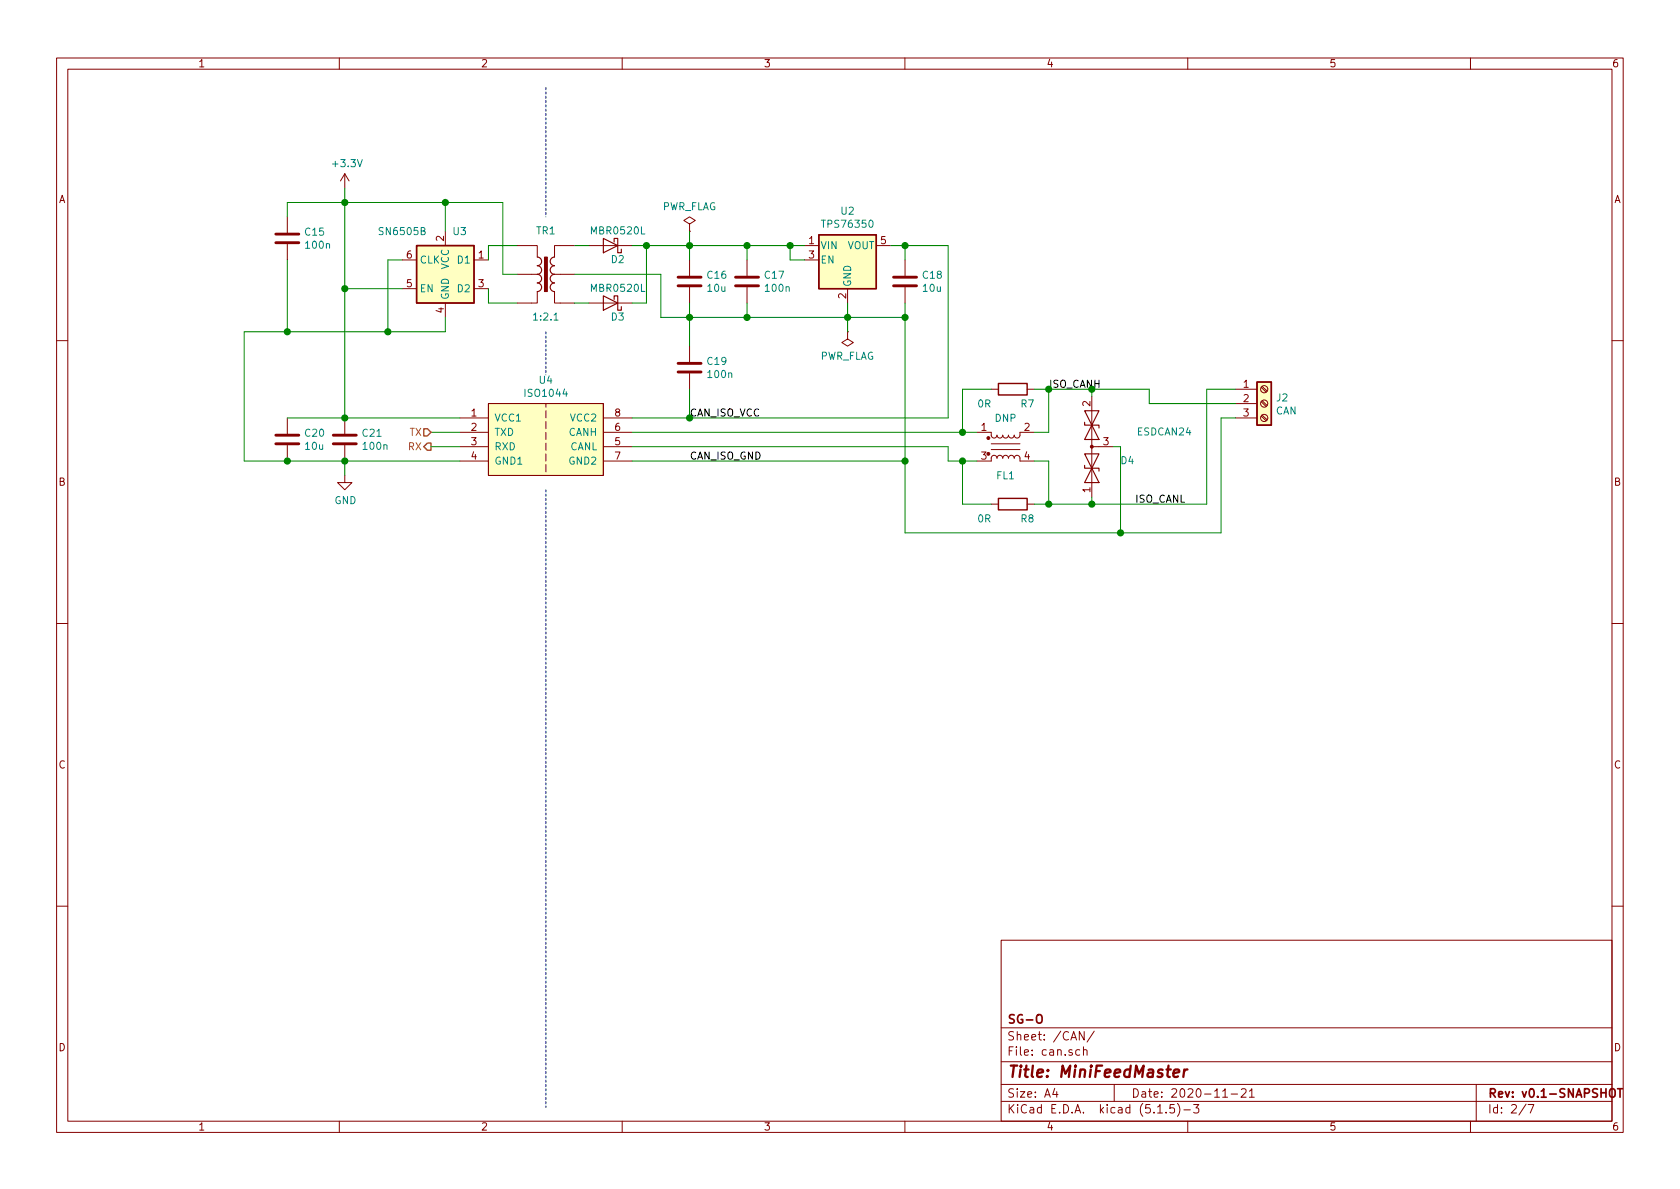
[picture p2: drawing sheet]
EESchema Schematic File Version 4
EELAYER 30 0
EELAYER END
$Descr A4 11693 8268
encoding utf-8
Sheet 2 7
Title "MiniFeedMaster"
Date "2020-11-21"
Rev "v0.1-SNAPSHOT"
Comp "SG-O"
Comment1 ""
Comment2 ""
Comment3 ""
Comment4 ""
$EndDescr
Text HLabel 3000 3000 0    50   Input ~ 0
TX
Text HLabel 3000 3100 0    50   Output ~ 0
RX
$Comp
L global:ISO1044 U4
U 1 1
P 3800 3100
F 0 "U4" H 3800 3565 50  0000 C CNN
F 1 "ISO1044" H 3800 3474 50  0000 C CNN
F 2 "Package_SO:SOIC-8_3.9x4.9mm_P1.27mm" H 3800 3100 50  0001 C CNN
F 3 "https://www.ti.com/lit/ds/symlink/iso1044.pdf" H 3800 3100 50  0001 C CNN
F 4 "ISO1044BD" H 3800 3100 50  0001 C CNN "manf#"
F 5 "+can,-nocan" H 3800 3100 50  0001 C CNN "Config"
	1    3800 3100
	1    0    0    -1  
$EndComp
Wire Wire Line
	3000 3000 3200 3000
Wire Wire Line
	3000 3100 3200 3100
$Comp
L power:+3.3V #PWR?
U 1 1
P 2400 1300
AR Path="/5FB747BE/5FD8F08F" Ref="#PWR?"  Part="1" 
AR Path="/5FD8C23D/5FD8F08F" Ref="#PWR010"  Part="1" 
F 0 "#PWR010" H 2400 1150 50  0001 C CNN
F 1 "+3.3V" H 2415 1473 50  0000 C CNN
F 2 "" H 2400 1300 50  0001 C CNN
F 3 "" H 2400 1300 50  0001 C CNN
	1    2400 1300
	1    0    0    -1  
$EndComp
$Comp
L power:GND #PWR?
U 1 1
P 2400 3300
AR Path="/5FB747BE/5FD971E0" Ref="#PWR?"  Part="1" 
AR Path="/5FD8C23D/5FD971E0" Ref="#PWR011"  Part="1" 
F 0 "#PWR011" H 2400 3050 50  0001 C CNN
F 1 "GND" H 2405 3127 50  0000 C CNN
F 2 "" H 2400 3300 50  0001 C CNN
F 3 "" H 2400 3300 50  0001 C CNN
	1    2400 3300
	1    0    0    -1  
$EndComp
Wire Wire Line
	3200 3200 2400 3200
Wire Wire Line
	2400 3200 2400 3300
Wire Wire Line
	3200 2900 2400 2900
Wire Wire Line
	2400 2900 2400 2000
$Comp
L Power_Management:SN6505ADBV U3
U 1 1
P 3100 1900
F 0 "U3" H 3200 2200 50  0000 C CNN
F 1 "SN6505B" H 2800 2200 50  0000 C CNN
F 2 "Package_TO_SOT_SMD:SOT-23-6" H 3100 1500 50  0001 C CNN
F 3 "http://www.ti.com/lit/ds/symlink/sn6505b.pdf" H 2800 2150 50  0001 C CNN
F 4 "SN6505BDBVR" H 3100 1900 50  0001 C CNN "manf#"
F 5 "C74518" H 3100 1900 50  0001 C CNN "lcsc#"
F 6 "+can,-nocan" H 3100 1900 50  0001 C CNN "Config"
	1    3100 1900
	1    0    0    -1  
$EndComp
$Comp
L Regulator_Linear:TPS76350 U2
U 1 1
P 5900 1800
F 0 "U2" H 5900 2142 50  0000 C CNN
F 1 "TPS76350" H 5900 2051 50  0000 C CNN
F 2 "Package_TO_SOT_SMD:SOT-23-5" H 5900 2125 50  0001 C CIN
F 3 "http://www.ti.com/lit/ds/symlink/tps763.pdf" H 5900 1800 50  0001 C CNN
F 4 "C194609" H 5900 1800 50  0001 C CNN "lcsc#"
F 5 "TPS76350DBVR" H 5900 1800 50  0001 C CNN "manf#"
F 6 "+can,-nocan" H 5900 1800 50  0001 C CNN "Config"
	1    5900 1800
	1    0    0    -1  
$EndComp
$Comp
L Transformer:TRANSF5 TR1
U 1 1
P 3800 1900
F 0 "TR1" H 3800 1600 50  0000 C CNN
F 1 "1:2.1" H 3800 2200 50  0000 C CNN
F 2 "global:TOROID_SMD_6PIN_(1109)" H 3800 1900 50  0001 C CNN
F 3 "" H 3800 1900 50  0001 C CNN
F 4 "760390015" H 3800 1900 50  0001 C CNN "manf#"
F 5 "+can,-nocan" H 3800 1900 50  0001 C CNN "Config"
	1    3800 1900
	1    0    0    1   
$EndComp
Wire Wire Line
	3100 1600 3100 1400
Wire Wire Line
	3100 1400 2400 1400
Connection ~ 2400 1400
Wire Wire Line
	2400 1400 2400 1300
Wire Wire Line
	3600 1900 3500 1900
Wire Wire Line
	3500 1900 3500 1400
Wire Wire Line
	3500 1400 3100 1400
Connection ~ 3100 1400
Wire Wire Line
	3400 1800 3400 1700
Wire Wire Line
	3400 1700 3600 1700
Wire Wire Line
	3400 2000 3400 2100
Wire Wire Line
	3400 2100 3600 2100
$Comp
L Device:D_Schottky D2
U 1 1
P 4250 1700
F 0 "D2" H 4200 1800 50  0000 C CNN
F 1 "MBR0520L" H 4200 1600 50  0000 C CNN
F 2 "Diode_SMD:D_SOD-123" H 4250 1700 50  0001 C CNN
F 3 "~" H 4250 1700 50  0001 C CNN
F 4 "C23848" H 4250 1700 50  0001 C CNN "lcsc#"
F 5 "MBR0520LT1G" H 4250 1700 50  0001 C CNN "manf#"
F 6 "+can,-nocan" H 4250 1700 50  0001 C CNN "Config"
	1    4250 1700
	-1   0    0    1   
$EndComp
$Comp
L Device:D_Schottky D3
U 1 1
P 4250 2100
F 0 "D3" H 4200 2200 50  0000 C CNN
F 1 "MBR0520L" H 4200 2000 50  0000 C CNN
F 2 "Diode_SMD:D_SOD-123" H 4250 2100 50  0001 C CNN
F 3 "~" H 4250 2100 50  0001 C CNN
F 4 "C23848" H 4250 2100 50  0001 C CNN "lcsc#"
F 5 "MBR0520LT1G" H 4250 2100 50  0001 C CNN "manf#"
F 6 "+can,-nocan" H 4250 2100 50  0001 C CNN "Config"
	1    4250 2100
	-1   0    0    1   
$EndComp
Wire Wire Line
	4000 1700 4100 1700
Wire Wire Line
	4000 1900 4600 1900
Wire Wire Line
	4600 1900 4600 2200
Wire Wire Line
	4600 2200 4800 2200
Wire Wire Line
	5900 2200 5900 2100
Wire Wire Line
	4400 2100 4500 2100
Wire Wire Line
	4500 2100 4500 1700
Wire Wire Line
	4500 1700 4400 1700
Wire Wire Line
	4100 2100 4000 2100
Wire Wire Line
	4500 1700 4800 1700
Connection ~ 4500 1700
Wire Wire Line
	5600 1800 5500 1800
Wire Wire Line
	5500 1800 5500 1700
Connection ~ 5500 1700
Wire Wire Line
	5500 1700 5600 1700
$Comp
L Device:C C?
U 1 1
P 4800 1950
AR Path="/5FB747BE/5FDA663E" Ref="C?"  Part="1" 
AR Path="/5FD8C23D/5FDA663E" Ref="C16"  Part="1" 
F 0 "C16" H 4915 1996 50  0000 L CNN
F 1 "10u" H 4915 1905 50  0000 L CNN
F 2 "Capacitor_SMD:C_1206_3216Metric" H 4838 1800 50  0001 C CNN
F 3 "~" H 4800 1950 50  0001 C CNN
F 4 "C14860" H 4800 1950 50  0001 C CNN "lcsc#"
F 5 "CL31B106KAHNNNE" H 4800 1950 50  0001 C CNN "manf#"
F 6 "+can,-nocan" H 4800 1950 50  0001 C CNN "Config"
	1    4800 1950
	1    0    0    -1  
$EndComp
$Comp
L Device:C C?
U 1 1
P 5200 1950
AR Path="/5FB747BE/5FDA6644" Ref="C?"  Part="1" 
AR Path="/5FD8C23D/5FDA6644" Ref="C17"  Part="1" 
F 0 "C17" H 5315 1996 50  0000 L CNN
F 1 "100n" H 5315 1905 50  0000 L CNN
F 2 "Capacitor_SMD:C_0603_1608Metric" H 5238 1800 50  0001 C CNN
F 3 "~" H 5200 1950 50  0001 C CNN
F 4 "C1591" H 5200 1950 50  0001 C CNN "lcsc#"
F 5 "CL10B104KB8NNNC" H 5200 1950 50  0001 C CNN "manf#"
F 6 "+can,-nocan" H 5200 1950 50  0001 C CNN "Config"
	1    5200 1950
	1    0    0    -1  
$EndComp
Wire Wire Line
	4800 1800 4800 1700
Connection ~ 4800 1700
Wire Wire Line
	4800 1700 5200 1700
Wire Wire Line
	5200 1800 5200 1700
Connection ~ 5200 1700
Wire Wire Line
	5200 1700 5500 1700
Wire Wire Line
	4800 2100 4800 2200
Connection ~ 4800 2200
Wire Wire Line
	4800 2200 5200 2200
Wire Wire Line
	5200 2100 5200 2200
Connection ~ 5200 2200
Wire Wire Line
	5200 2200 5900 2200
$Comp
L Device:C C?
U 1 1
P 6300 1950
AR Path="/5FB747BE/5FDABC78" Ref="C?"  Part="1" 
AR Path="/5FD8C23D/5FDABC78" Ref="C18"  Part="1" 
F 0 "C18" H 6415 1996 50  0000 L CNN
F 1 "10u" H 6415 1905 50  0000 L CNN
F 2 "Capacitor_SMD:C_1206_3216Metric" H 6338 1800 50  0001 C CNN
F 3 "~" H 6300 1950 50  0001 C CNN
F 4 "C14860" H 6300 1950 50  0001 C CNN "lcsc#"
F 5 "CL31B106KAHNNNE" H 6300 1950 50  0001 C CNN "manf#"
F 6 "+can,-nocan" H 6300 1950 50  0001 C CNN "Config"
	1    6300 1950
	1    0    0    -1  
$EndComp
Wire Wire Line
	6200 1700 6300 1700
Wire Wire Line
	6300 1700 6300 1800
Wire Wire Line
	6300 2100 6300 2200
Wire Wire Line
	6300 2200 5900 2200
Connection ~ 5900 2200
$Comp
L Device:C C?
U 1 1
P 2000 1650
AR Path="/5FB747BE/5FDAD455" Ref="C?"  Part="1" 
AR Path="/5FD8C23D/5FDAD455" Ref="C15"  Part="1" 
F 0 "C15" H 2115 1696 50  0000 L CNN
F 1 "100n" H 2115 1605 50  0000 L CNN
F 2 "Capacitor_SMD:C_0603_1608Metric" H 2038 1500 50  0001 C CNN
F 3 "~" H 2000 1650 50  0001 C CNN
F 4 "C1591" H 2000 1650 50  0001 C CNN "lcsc#"
F 5 "CL10B104KB8NNNC" H 2000 1650 50  0001 C CNN "manf#"
F 6 "+can,-nocan" H 2000 1650 50  0001 C CNN "Config"
	1    2000 1650
	1    0    0    -1  
$EndComp
Wire Wire Line
	2400 1400 2000 1400
Wire Wire Line
	2000 1400 2000 1500
Wire Wire Line
	2000 1800 2000 2300
Wire Wire Line
	2000 2300 2700 2300
Wire Wire Line
	3100 2300 3100 2200
Wire Wire Line
	2800 1800 2700 1800
Wire Wire Line
	2700 1800 2700 2300
Connection ~ 2700 2300
Wire Wire Line
	2700 2300 3100 2300
Wire Wire Line
	2800 2000 2400 2000
Connection ~ 2400 2000
Wire Wire Line
	2400 2000 2400 1400
Connection ~ 2000 2300
Connection ~ 2400 3200
Wire Wire Line
	4400 2900 4800 2900
Wire Wire Line
	6600 2900 6600 1700
Wire Wire Line
	6600 1700 6300 1700
Connection ~ 6300 1700
Wire Wire Line
	6300 2200 6300 3200
Wire Wire Line
	6300 3200 4400 3200
Connection ~ 6300 2200
$Comp
L Device:EMI_Filter_CommonMode FL1
U 1 1
P 7000 3100
F 0 "FL1" H 7000 2900 50  0000 C CNN
F 1 "DNP" H 7000 3300 50  0000 C CNN
F 2 "global:FIL_ACT45B-510-2P-TL003" H 7000 3140 50  0001 C CNN
F 3 "~" H 7000 3140 50  0001 C CNN
F 4 "ACT45B-510-2P-TL003" H 7000 3100 50  0001 C CNN "manf#"
F 5 "C76584" H 7000 3100 50  0001 C CNN "lcsc#"
F 6 "+can,-nocan" H 7000 3100 50  0001 C CNN "Config"
F 7 "DNP" H 7000 3100 50  0001 C CNN "DNP"
	1    7000 3100
	1    0    0    -1  
$EndComp
$Comp
L Device:C C?
U 1 1
P 4800 2550
AR Path="/5FB747BE/5FDC1680" Ref="C?"  Part="1" 
AR Path="/5FD8C23D/5FDC1680" Ref="C19"  Part="1" 
F 0 "C19" H 4915 2596 50  0000 L CNN
F 1 "100n" H 4915 2505 50  0000 L CNN
F 2 "Capacitor_SMD:C_0603_1608Metric" H 4838 2400 50  0001 C CNN
F 3 "~" H 4800 2550 50  0001 C CNN
F 4 "C1591" H 4800 2550 50  0001 C CNN "lcsc#"
F 5 "CL10B104KB8NNNC" H 4800 2550 50  0001 C CNN "manf#"
F 6 "+can,-nocan" H 4800 2550 50  0001 C CNN "Config"
	1    4800 2550
	1    0    0    -1  
$EndComp
Wire Wire Line
	4800 2200 4800 2400
Wire Wire Line
	4800 2700 4800 2900
Connection ~ 4800 2900
Wire Wire Line
	4800 2900 6600 2900
Wire Wire Line
	4400 3000 6700 3000
Wire Wire Line
	4400 3100 6600 3100
Wire Wire Line
	6600 3100 6600 3200
Wire Wire Line
	6600 3200 6700 3200
$Comp
L Device:R R?
U 1 1
P 7050 3500
AR Path="/5FB747BE/5FDC8B88" Ref="R?"  Part="1" 
AR Path="/5FD8C23D/5FDC8B88" Ref="R8"  Part="1" 
F 0 "R8" V 7150 3550 50  0000 L CNN
F 1 "0R" V 7150 3250 50  0000 L CNN
F 2 "Resistor_SMD:R_0603_1608Metric" V 6980 3500 50  0001 C CNN
F 3 "~" H 7050 3500 50  0001 C CNN
F 4 "C163836" H 7050 3500 50  0001 C CNN "lcsc#"
F 5 "WR06X0000FTL" H 7050 3500 50  0001 C CNN "manf#"
F 6 "+can,-nocan" V 7050 3500 50  0001 C CNN "Config"
	1    7050 3500
	0    1    1    0   
$EndComp
$Comp
L Device:R R?
U 1 1
P 7050 2700
AR Path="/5FB747BE/5FDCCB9D" Ref="R?"  Part="1" 
AR Path="/5FD8C23D/5FDCCB9D" Ref="R7"  Part="1" 
F 0 "R7" V 7150 2750 50  0000 L CNN
F 1 "0R" V 7150 2450 50  0000 L CNN
F 2 "Resistor_SMD:R_0603_1608Metric" V 6980 2700 50  0001 C CNN
F 3 "~" H 7050 2700 50  0001 C CNN
F 4 "C163836" H 7050 2700 50  0001 C CNN "lcsc#"
F 5 "WR06X0000FTL" H 7050 2700 50  0001 C CNN "manf#"
F 6 "+can,-nocan" V 7050 2700 50  0001 C CNN "Config"
	1    7050 2700
	0    1    1    0   
$EndComp
Wire Wire Line
	6900 2700 6700 2700
Wire Wire Line
	6700 2700 6700 3000
Connection ~ 6700 3000
Wire Wire Line
	6700 3000 6800 3000
Wire Wire Line
	6700 3200 6700 3500
Wire Wire Line
	6700 3500 6900 3500
Connection ~ 6700 3200
Wire Wire Line
	6700 3200 6800 3200
Wire Wire Line
	7200 3500 7300 3500
Wire Wire Line
	7300 3500 7300 3200
Wire Wire Line
	7300 3200 7200 3200
Wire Wire Line
	7200 3000 7300 3000
Wire Wire Line
	7300 3000 7300 2700
Wire Wire Line
	7300 2700 7200 2700
Wire Notes Line
	3800 600  3800 1500
Wire Notes Line
	3800 2300 3800 2600
Wire Notes Line
	3800 3400 3800 7700
$Comp
L Device:D_TVS_x2_AAC D4
U 1 1
P 7600 3100
F 0 "D4" V 7500 2800 50  0000 L CNN
F 1 "ESDCAN24" V 7700 2400 50  0000 L CNN
F 2 "Package_TO_SOT_SMD:SOT-23" H 7450 3100 50  0001 C CNN
F 3 "~" H 7450 3100 50  0001 C CNN
F 4 "C246766" H 7600 3100 50  0001 C CNN "lcsc#"
F 5 "ESDCAN24-2BLY" H 7600 3100 50  0001 C CNN "manf#"
F 6 "+can,-nocan" V 7600 3100 50  0001 C CNN "Config"
	1    7600 3100
	0    -1   -1   0   
$EndComp
Wire Wire Line
	7300 2700 7600 2700
Connection ~ 7300 2700
Wire Wire Line
	7300 3500 7600 3500
Connection ~ 7300 3500
Wire Wire Line
	7600 3450 7600 3500
Connection ~ 7600 3500
Wire Wire Line
	7600 2750 7600 2700
Wire Wire Line
	7750 3100 7800 3100
Wire Wire Line
	7800 3100 7800 3700
Wire Wire Line
	7800 3700 6300 3700
Wire Wire Line
	6300 3700 6300 3200
Connection ~ 6300 3200
Connection ~ 7800 3700
$Comp
L Connector:Screw_Terminal_01x03 J2
U 1 1
P 8800 2800
F 0 "J2" H 8880 2842 50  0000 L CNN
F 1 "CAN" H 8880 2751 50  0000 L CNN
F 2 "global:TerminalBlock_KaiFeng_KF141R-3_1x03_P2.54mm" H 8800 2800 50  0001 C CNN
F 3 "~" H 8800 2800 50  0001 C CNN
F 4 "C475125" H 8800 2800 50  0001 C CNN "lcsc#"
F 5 "KF141R-2.54-3P" H 8800 2800 50  0001 C CNN "manf#"
F 6 "+can,-nocan" H 8800 2800 50  0001 C CNN "Config"
	1    8800 2800
	1    0    0    -1  
$EndComp
Wire Wire Line
	7600 3500 8400 3500
Wire Wire Line
	8500 3700 8500 2900
Wire Wire Line
	8500 2900 8600 2900
Wire Wire Line
	7800 3700 8500 3700
$Comp
L power:PWR_FLAG #FLG?
U 1 1
P 5900 2300
AR Path="/5FC5F106/5FFEB177" Ref="#FLG?"  Part="1" 
AR Path="/5FD8C23D/5FFEB177" Ref="#FLG03"  Part="1" 
F 0 "#FLG03" H 5900 2375 50  0001 C CNN
F 1 "PWR_FLAG" H 5900 2473 50  0000 C CNN
F 2 "" H 5900 2300 50  0001 C CNN
F 3 "~" H 5900 2300 50  0001 C CNN
	1    5900 2300
	-1   0    0    1   
$EndComp
Wire Wire Line
	5900 2200 5900 2300
$Comp
L power:PWR_FLAG #FLG?
U 1 1
P 4800 1600
AR Path="/5FC5F106/5FFF17E6" Ref="#FLG?"  Part="1" 
AR Path="/5FD8C23D/5FFF17E6" Ref="#FLG02"  Part="1" 
F 0 "#FLG02" H 4800 1675 50  0001 C CNN
F 1 "PWR_FLAG" H 4800 1773 50  0000 C CNN
F 2 "" H 4800 1600 50  0001 C CNN
F 3 "~" H 4800 1600 50  0001 C CNN
	1    4800 1600
	1    0    0    -1  
$EndComp
Wire Wire Line
	4800 1600 4800 1700
Wire Wire Line
	8400 2700 8600 2700
Wire Wire Line
	8400 2700 8400 3500
Wire Wire Line
	8600 2800 8000 2800
Wire Wire Line
	8000 2800 8000 2700
Wire Wire Line
	8000 2700 7600 2700
Connection ~ 7600 2700
$Comp
L Device:C C?
U 1 1
P 2000 3050
AR Path="/5FB747BE/5FCFB840" Ref="C?"  Part="1" 
AR Path="/5FD8C23D/5FCFB840" Ref="C20"  Part="1" 
F 0 "C20" H 2115 3096 50  0000 L CNN
F 1 "10u" H 2115 3005 50  0000 L CNN
F 2 "Capacitor_SMD:C_1206_3216Metric" H 2038 2900 50  0001 C CNN
F 3 "~" H 2000 3050 50  0001 C CNN
F 4 "C14860" H 2000 3050 50  0001 C CNN "lcsc#"
F 5 "CL31B106KAHNNNE" H 2000 3050 50  0001 C CNN "manf#"
F 6 "+can,-nocan" H 2000 3050 50  0001 C CNN "Config"
	1    2000 3050
	1    0    0    -1  
$EndComp
$Comp
L Device:C C?
U 1 1
P 2400 3050
AR Path="/5FB747BE/5FCFB84C" Ref="C?"  Part="1" 
AR Path="/5FD8C23D/5FCFB84C" Ref="C21"  Part="1" 
F 0 "C21" H 2515 3096 50  0000 L CNN
F 1 "100n" H 2515 3005 50  0000 L CNN
F 2 "Capacitor_SMD:C_0603_1608Metric" H 2438 2900 50  0001 C CNN
F 3 "~" H 2400 3050 50  0001 C CNN
F 4 "C1591" H 2400 3050 50  0001 C CNN "lcsc#"
F 5 "CL10B104KB8NNNC" H 2400 3050 50  0001 C CNN "manf#"
F 6 "+can,-nocan" H 2400 3050 50  0001 C CNN "Config"
	1    2400 3050
	1    0    0    -1  
$EndComp
Connection ~ 2400 2900
Wire Wire Line
	1700 3200 1700 2300
Wire Wire Line
	1700 2300 2000 2300
Wire Wire Line
	1700 3200 2000 3200
Connection ~ 2000 3200
Wire Wire Line
	2000 3200 2400 3200
Wire Wire Line
	2000 2900 2400 2900
Text Label 4800 3200 0    50   ~ 0
CAN_ISO_GND
Text Label 4800 2900 0    50   ~ 0
CAN_ISO_VCC
Text Label 7300 2700 0    50   ~ 0
ISO_CANH
Text Label 7900 3500 0    50   ~ 0
ISO_CANL
$EndSCHEMATC
